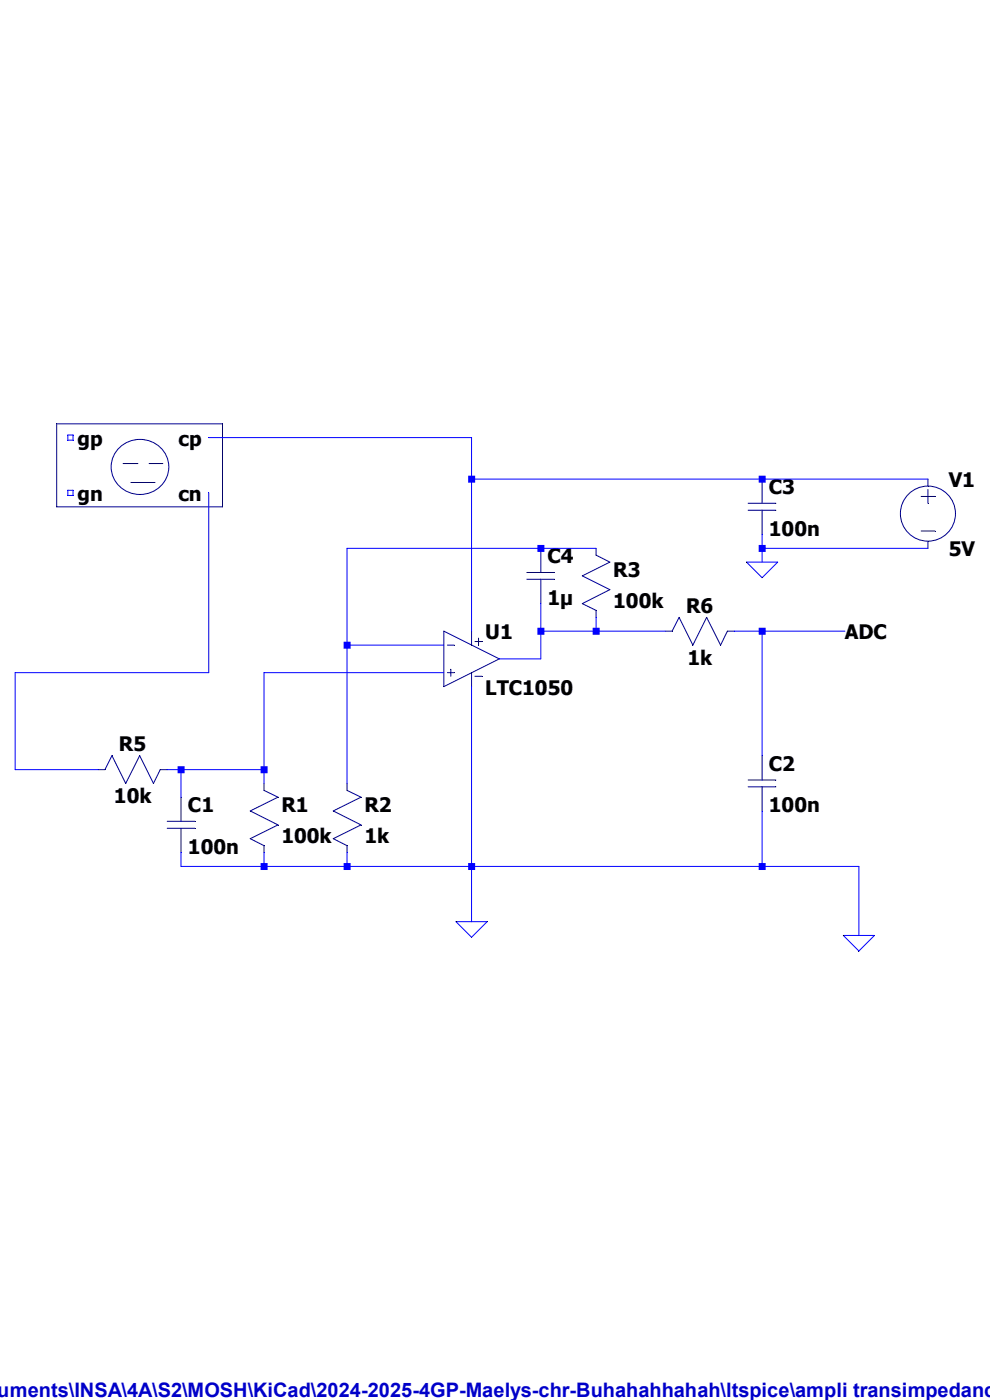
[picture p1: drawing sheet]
<svg xmlns="http://www.w3.org/2000/svg" width="210mm" height="297mm" viewBox="0 0 210 297" stroke-linecap="round" stroke-linejoin="round" font-family="sans-serif">
<path d="M20.8 163.3h1.5" fill="none" stroke="#00007f" stroke-width=".21"/>
<path d="M23.7 160.3l-1.4 3" fill="none" stroke="#00007f" stroke-width=".21"/>
<path d="M23.7 160.3l3 5.9" fill="none" stroke="#00007f" stroke-width=".21"/>
<path d="M29.6 160.3l-2.9 5.9" fill="none" stroke="#00007f" stroke-width=".21"/>
<path d="M29.6 160.3l3 5.9" fill="none" stroke="#00007f" stroke-width=".21"/>
<path d="M34 163.3h1.5" fill="none" stroke="#00007f" stroke-width=".21"/>
<path d="M34 163.3l-1.4 2.9" fill="none" stroke="#00007f" stroke-width=".21"/>
<path d="M38.4 175.7v5.1" fill="none" stroke="#00007f" stroke-width=".21"/>
<path d="M38.4 169.1v5.1" fill="none" stroke="#00007f" stroke-width=".21"/>
<path d="M35.5 174.2h5.9" fill="none" stroke="#00007f" stroke-width=".21"/>
<path d="M35.5 175.7h5.9" fill="none" stroke="#00007f" stroke-width=".21"/>
<path d="M56 179.4v1.4" fill="none" stroke="#00007f" stroke-width=".21"/>
<path d="M53.1 177.9l2.9 1.5" fill="none" stroke="#00007f" stroke-width=".21"/>
<path d="M59 175l-5.9 2.9" fill="none" stroke="#00007f" stroke-width=".21"/>
<path d="M53.1 172l5.9 3" fill="none" stroke="#00007f" stroke-width=".21"/>
<path d="M59 169.1l-5.9 2.9" fill="none" stroke="#00007f" stroke-width=".21"/>
<path d="M56 166.2v1.5" fill="none" stroke="#00007f" stroke-width=".21"/>
<path d="M56 167.7l3 1.4" fill="none" stroke="#00007f" stroke-width=".21"/>
<path d="M73.6 179.4v1.4" fill="none" stroke="#00007f" stroke-width=".21"/>
<path d="M70.7 177.9l2.9 1.5" fill="none" stroke="#00007f" stroke-width=".21"/>
<path d="M76.6 175l-5.9 2.9" fill="none" stroke="#00007f" stroke-width=".21"/>
<path d="M70.7 172l5.9 3" fill="none" stroke="#00007f" stroke-width=".21"/>
<path d="M76.6 169.1l-5.9 2.9" fill="none" stroke="#00007f" stroke-width=".21"/>
<path d="M73.6 166.2v1.5" fill="none" stroke="#00007f" stroke-width=".21"/>
<path d="M73.6 167.7l3 1.4" fill="none" stroke="#00007f" stroke-width=".21"/>
<path d="M154.3 133.9h1.5" fill="none" stroke="#00007f" stroke-width=".21"/>
<path d="M154.3 133.9l-1.4 3" fill="none" stroke="#00007f" stroke-width=".21"/>
<path d="M149.9 131l3 5.9" fill="none" stroke="#00007f" stroke-width=".21"/>
<path d="M149.9 131l-2.9 5.9" fill="none" stroke="#00007f" stroke-width=".21"/>
<path d="M144.1 131l2.9 5.9" fill="none" stroke="#00007f" stroke-width=".21"/>
<path d="M141.1 133.9h1.5" fill="none" stroke="#00007f" stroke-width=".21"/>
<path d="M144.1 131l-1.5 2.9" fill="none" stroke="#00007f" stroke-width=".21"/>
<path d="M126.4 129.5v1.5" fill="none" stroke="#00007f" stroke-width=".21"/>
<path d="M123.5 128.1l2.9 1.4" fill="none" stroke="#00007f" stroke-width=".21"/>
<path d="M129.4 125.1l-5.9 3" fill="none" stroke="#00007f" stroke-width=".21"/>
<path d="M123.5 122.2l5.9 2.9" fill="none" stroke="#00007f" stroke-width=".21"/>
<path d="M129.4 119.3l-5.9 2.9" fill="none" stroke="#00007f" stroke-width=".21"/>
<path d="M126.4 116.3v1.5" fill="none" stroke="#00007f" stroke-width=".21"/>
<path d="M126.4 117.8l3 1.5" fill="none" stroke="#00007f" stroke-width=".21"/>
<path d="M114.7 122.9v5.2" fill="none" stroke="#00007f" stroke-width=".21"/>
<path d="M114.7 116.3v5.2" fill="none" stroke="#00007f" stroke-width=".21"/>
<path d="M111.8 121.5h5.8" fill="none" stroke="#00007f" stroke-width=".21"/>
<path d="M111.8 122.9h5.8" fill="none" stroke="#00007f" stroke-width=".21"/>
<path d="M161.7 166.9v5.1" fill="none" stroke="#00007f" stroke-width=".21"/>
<path d="M161.7 160.3v5.2" fill="none" stroke="#00007f" stroke-width=".21"/>
<path d="M158.7 165.5h5.9" fill="none" stroke="#00007f" stroke-width=".21"/>
<path d="M158.7 166.9h5.9" fill="none" stroke="#00007f" stroke-width=".21"/>
<path d="M161.7 108.2v5.2" fill="none" stroke="#00007f" stroke-width=".21"/>
<path d="M161.7 101.6v5.2" fill="none" stroke="#00007f" stroke-width=".21"/>
<path d="M158.7 106.8h5.9" fill="none" stroke="#00007f" stroke-width=".21"/>
<path d="M158.7 108.2h5.9" fill="none" stroke="#00007f" stroke-width=".21"/>
<path d="M195.4 105.3h2.9" fill="none" stroke="#00007f" stroke-width=".21"/>
<path d="M195.4 112.6h2.9" fill="none" stroke="#00007f" stroke-width=".21"/>
<path d="M196.8 103.8v3" fill="none" stroke="#00007f" stroke-width=".21"/>
<path d="M196.8 114.9v1.4" fill="none" stroke="#00007f" stroke-width=".21"/>
<path d="M196.8 101.6v1.5" fill="none" stroke="#00007f" stroke-width=".21"/>
<g fill="none" stroke="#00007f" stroke-width=".21">
<path d="M94.1 133.9l11.8 5.9"/>
<circle cx="196.8" cy="109" r="5.8"/>
</g>
<path d="M105.9 139.8l-11.8 5.9" fill="none" stroke="#00007f" stroke-width=".21"/>
<path d="M94.1 133.9v11.8" fill="none" stroke="#00007f" stroke-width=".21"/>
<path d="M94.9 136.9h1.5" fill="none" stroke="#00007f" stroke-width=".21"/>
<path d="M94.9 142.7h1.5" fill="none" stroke="#00007f" stroke-width=".21"/>
<path d="M95.6 142v1.5" fill="none" stroke="#00007f" stroke-width=".21"/>
<path d="M100 133.9v3" fill="none" stroke="#00007f" stroke-width=".21"/>
<path d="M100 142.7v3" fill="none" stroke="#00007f" stroke-width=".21"/>
<path d="M100.8 136.1h1.4" fill="none" stroke="#00007f" stroke-width=".21"/>
<path d="M101.5 135.4v1.5" fill="none" stroke="#00007f" stroke-width=".21"/>
<path d="M100.8 143.5h1.4" fill="none" stroke="#00007f" stroke-width=".21"/>
<path d="M12 107.5h35.2" fill="none" stroke="#00007f" stroke-width=".21"/>
<path d="M12 89.9v17.6" fill="none" stroke="#00007f" stroke-width=".21"/>
<path d="M12 89.9h35.2" fill="none" stroke="#00007f" stroke-width=".21"/>
<path d="M47.2 89.9v17.6" fill="none" stroke="#00007f" stroke-width=".21"/>
<path d="M26.1 98.3h3.2" fill="none" stroke="#00007f" stroke-width=".21"/>
<path d="M31.6 98.3h2.9" fill="none" stroke="#00007f" stroke-width=".21"/>
<path d="M27.8 102.4h5.1" fill="none" stroke="#00007f" stroke-width=".21"/>
<path d="M25.4 94.9a6.1 6.1 0 0 1 7-1.1 6.1 6.1 0 0 1 3.3 6.2 6.1 6.1 0 0 1-6.9 4.8 6.1 6.1 0 0 1-5.1-6.7 5.7 5.7 0 0 1 1.7-3.2z" fill="none" stroke="#00007f" stroke-width=".21"/>
<path d="M14.4 92.3h1.1" fill="none" stroke="#00f" stroke-width=".21"/>
<path d="M15.5 92.3v1.1" fill="none" stroke="#00f" stroke-width=".21"/>
<path d="M14.4 93.4h1.1" fill="none" stroke="#00f" stroke-width=".21"/>
<path d="M14.4 92.3v1.1" fill="none" stroke="#00f" stroke-width=".21"/>
<path d="M14.4 104h1.1" fill="none" stroke="#00f" stroke-width=".21"/>
<path d="M15.5 104v1.1" fill="none" stroke="#00f" stroke-width=".21"/>
<path d="M14.4 105.1h1.1" fill="none" stroke="#00f" stroke-width=".21"/>
<path d="M14.4 104v1.1" fill="none" stroke="#00f" stroke-width=".21"/>
<path d="M44.3 92.8h55.7M158.4 119.3h6.6l-3.3 3.3zM96.7 195.5h6.6l-3.3 3.3zM178.9 198.5h6.6l-3.3 3.3z" fill="none" stroke="#00f" stroke-width=".21"/>
<path d="M100 92.8v8.8" fill="none" stroke="#00f" stroke-width=".21"/>
<path d="M100 101.6h61.7" fill="none" stroke="#00f" stroke-width=".21"/>
<path d="M161.7 101.6h35.1" fill="none" stroke="#00f" stroke-width=".21"/>
<path d="M73.6 116.3h41.1" fill="none" stroke="#00f" stroke-width=".21"/>
<path d="M114.7 116.3h11.7" fill="none" stroke="#00f" stroke-width=".21"/>
<path d="M161.7 113.4v2.9" fill="none" stroke="#00f" stroke-width=".21"/>
<path d="M161.7 116.3h35.1" fill="none" stroke="#00f" stroke-width=".21"/>
<path d="M161.7 116.3v3" fill="none" stroke="#00f" stroke-width=".21"/>
<path d="M100 101.6v32.3" fill="none" stroke="#00f" stroke-width=".21"/>
<path d="M114.7 128.1v5.8" fill="none" stroke="#00f" stroke-width=".21"/>
<path d="M126.4 131v2.9" fill="none" stroke="#00f" stroke-width=".21"/>
<path d="M114.7 133.9h11.7" fill="none" stroke="#00f" stroke-width=".21"/>
<path d="M126.4 133.9h14.7" fill="none" stroke="#00f" stroke-width=".21"/>
<path d="M155.8 133.9h5.9" fill="none" stroke="#00f" stroke-width=".21"/>
<path d="M161.7 133.9h17.5" fill="none" stroke="#00f" stroke-width=".21"/>
<path d="M73.6 116.3v20.6" fill="none" stroke="#00f" stroke-width=".21"/>
<path d="M73.6 136.9h20.5" fill="none" stroke="#00f" stroke-width=".21"/>
<path d="M114.7 133.9v5.9" fill="none" stroke="#00f" stroke-width=".21"/>
<path d="M105.9 139.8h8.8" fill="none" stroke="#00f" stroke-width=".21"/>
<path d="M44.3 104.6v38.1" fill="none" stroke="#00f" stroke-width=".21"/>
<path d="M3.2 142.7h41.1" fill="none" stroke="#00f" stroke-width=".21"/>
<path d="M56 142.7h38.1" fill="none" stroke="#00f" stroke-width=".21"/>
<path d="M161.7 133.9v26.4" fill="none" stroke="#00f" stroke-width=".21"/>
<path d="M3.2 142.7v20.6" fill="none" stroke="#00f" stroke-width=".21"/>
<path d="M3.2 163.3h17.6" fill="none" stroke="#00f" stroke-width=".21"/>
<path d="M35.5 163.3h2.9" fill="none" stroke="#00f" stroke-width=".21"/>
<path d="M56 142.7v20.6" fill="none" stroke="#00f" stroke-width=".21"/>
<path d="M38.4 163.3h17.6" fill="none" stroke="#00f" stroke-width=".21"/>
<path d="M56 163.3v2.9" fill="none" stroke="#00f" stroke-width=".21"/>
<path d="M73.6 136.9v29.3" fill="none" stroke="#00f" stroke-width=".21"/>
<path d="M38.4 163.3v5.8" fill="none" stroke="#00f" stroke-width=".21"/>
<path d="M38.4 180.8v3" fill="none" stroke="#00f" stroke-width=".21"/>
<path d="M56 180.8v3" fill="none" stroke="#00f" stroke-width=".21"/>
<path d="M38.4 183.8h17.6" fill="none" stroke="#00f" stroke-width=".21"/>
<path d="M73.6 180.8v3" fill="none" stroke="#00f" stroke-width=".21"/>
<path d="M56 183.8h17.6" fill="none" stroke="#00f" stroke-width=".21"/>
<path d="M100 145.7v38.1" fill="none" stroke="#00f" stroke-width=".21"/>
<path d="M73.6 183.8h26.4" fill="none" stroke="#00f" stroke-width=".21"/>
<path d="M161.7 172v11.8" fill="none" stroke="#00f" stroke-width=".21"/>
<path d="M100 183.8h61.7" fill="none" stroke="#00f" stroke-width=".21"/>
<path d="M161.7 183.8h20.5" fill="none" stroke="#00f" stroke-width=".21"/>
<path d="M100 183.8v11.7" fill="none" stroke="#00f" stroke-width=".21"/>
<path d="M182.2 183.8v14.7" fill="none" stroke="#00f" stroke-width=".21"/>
<path d="M37.7 162.6h1.5v1.4h-1.5zM55.3 162.6h1.5v1.4h-1.5zM55.3 183.1h1.5v1.5h-1.5zM72.9 136.1h1.5v1.5h-1.5zM72.9 183.1h1.5v1.5h-1.5zM99.3 100.9h1.5v1.5h-1.5zM99.3 183.1h1.5v1.5h-1.5zM114 115.6h1.5v1.5h-1.5zM114 133.2h1.5v1.5h-1.5zM125.7 133.2h1.5v1.5h-1.5zM161 100.9h1.4v1.5h-1.4zM161 115.6h1.4v1.5h-1.4zM161 133.2h1.4v1.5h-1.4zM161 183.1h1.4v1.5h-1.4z" fill-rule="evenodd" fill="#00f"/>
<g font-size="4.2">
<text x="16.4" y="94.5">gp</text>
<text x="37.9" y="94.5">cp</text>
<text x="16.4" y="106.3">gn</text>
<text x="37.8" y="106.3">cn</text>
<text x="163.1" y="104.8">C3</text>
<text x="201.3" y="103.3">V1</text>
<text x="163.1" y="113.6">100n</text>
<text x="116.2" y="119.5">C4</text>
<text x="201.3" y="118">5V</text>
<text x="130.1" y="122.4">R3</text>
<text x="116.2" y="128.3">1µ</text>
<text x="130.1" y="129">100k</text>
<text x="145.5" y="130.1">R6</text>
<text x="103" y="135.6">U1</text>
<text x="179.2" y="135.6">ADC</text>
<text x="145.8" y="141.1">1k</text>
<text x="103" y="147.4">LTC1050</text>
<text x="25.2" y="159.4">R5</text>
<text x="163.1" y="163.5">C2</text>
<text x="24.2" y="170.4">10k</text>
<text x="39.9" y="172.3">C1</text>
<text x="59.7" y="172.3">R1</text>
<text x="77.3" y="172.3">R2</text>
<text x="163.1" y="172.3">100n</text>
<text x="59.7" y="178.9">100k</text>
<text x="77.3" y="178.9">1k</text>
<text x="39.9" y="181.1">100n</text>
</g>
<text font-size="4.2" fill="#0000c8" x="-.5" y="296.3">uments\INSA\4A\S2\MOSH\KiCad\2024-2025-4GP-Maelys-chr-Buhahahhahah\ltspice\ampli transimpedanc</text>
</svg>
